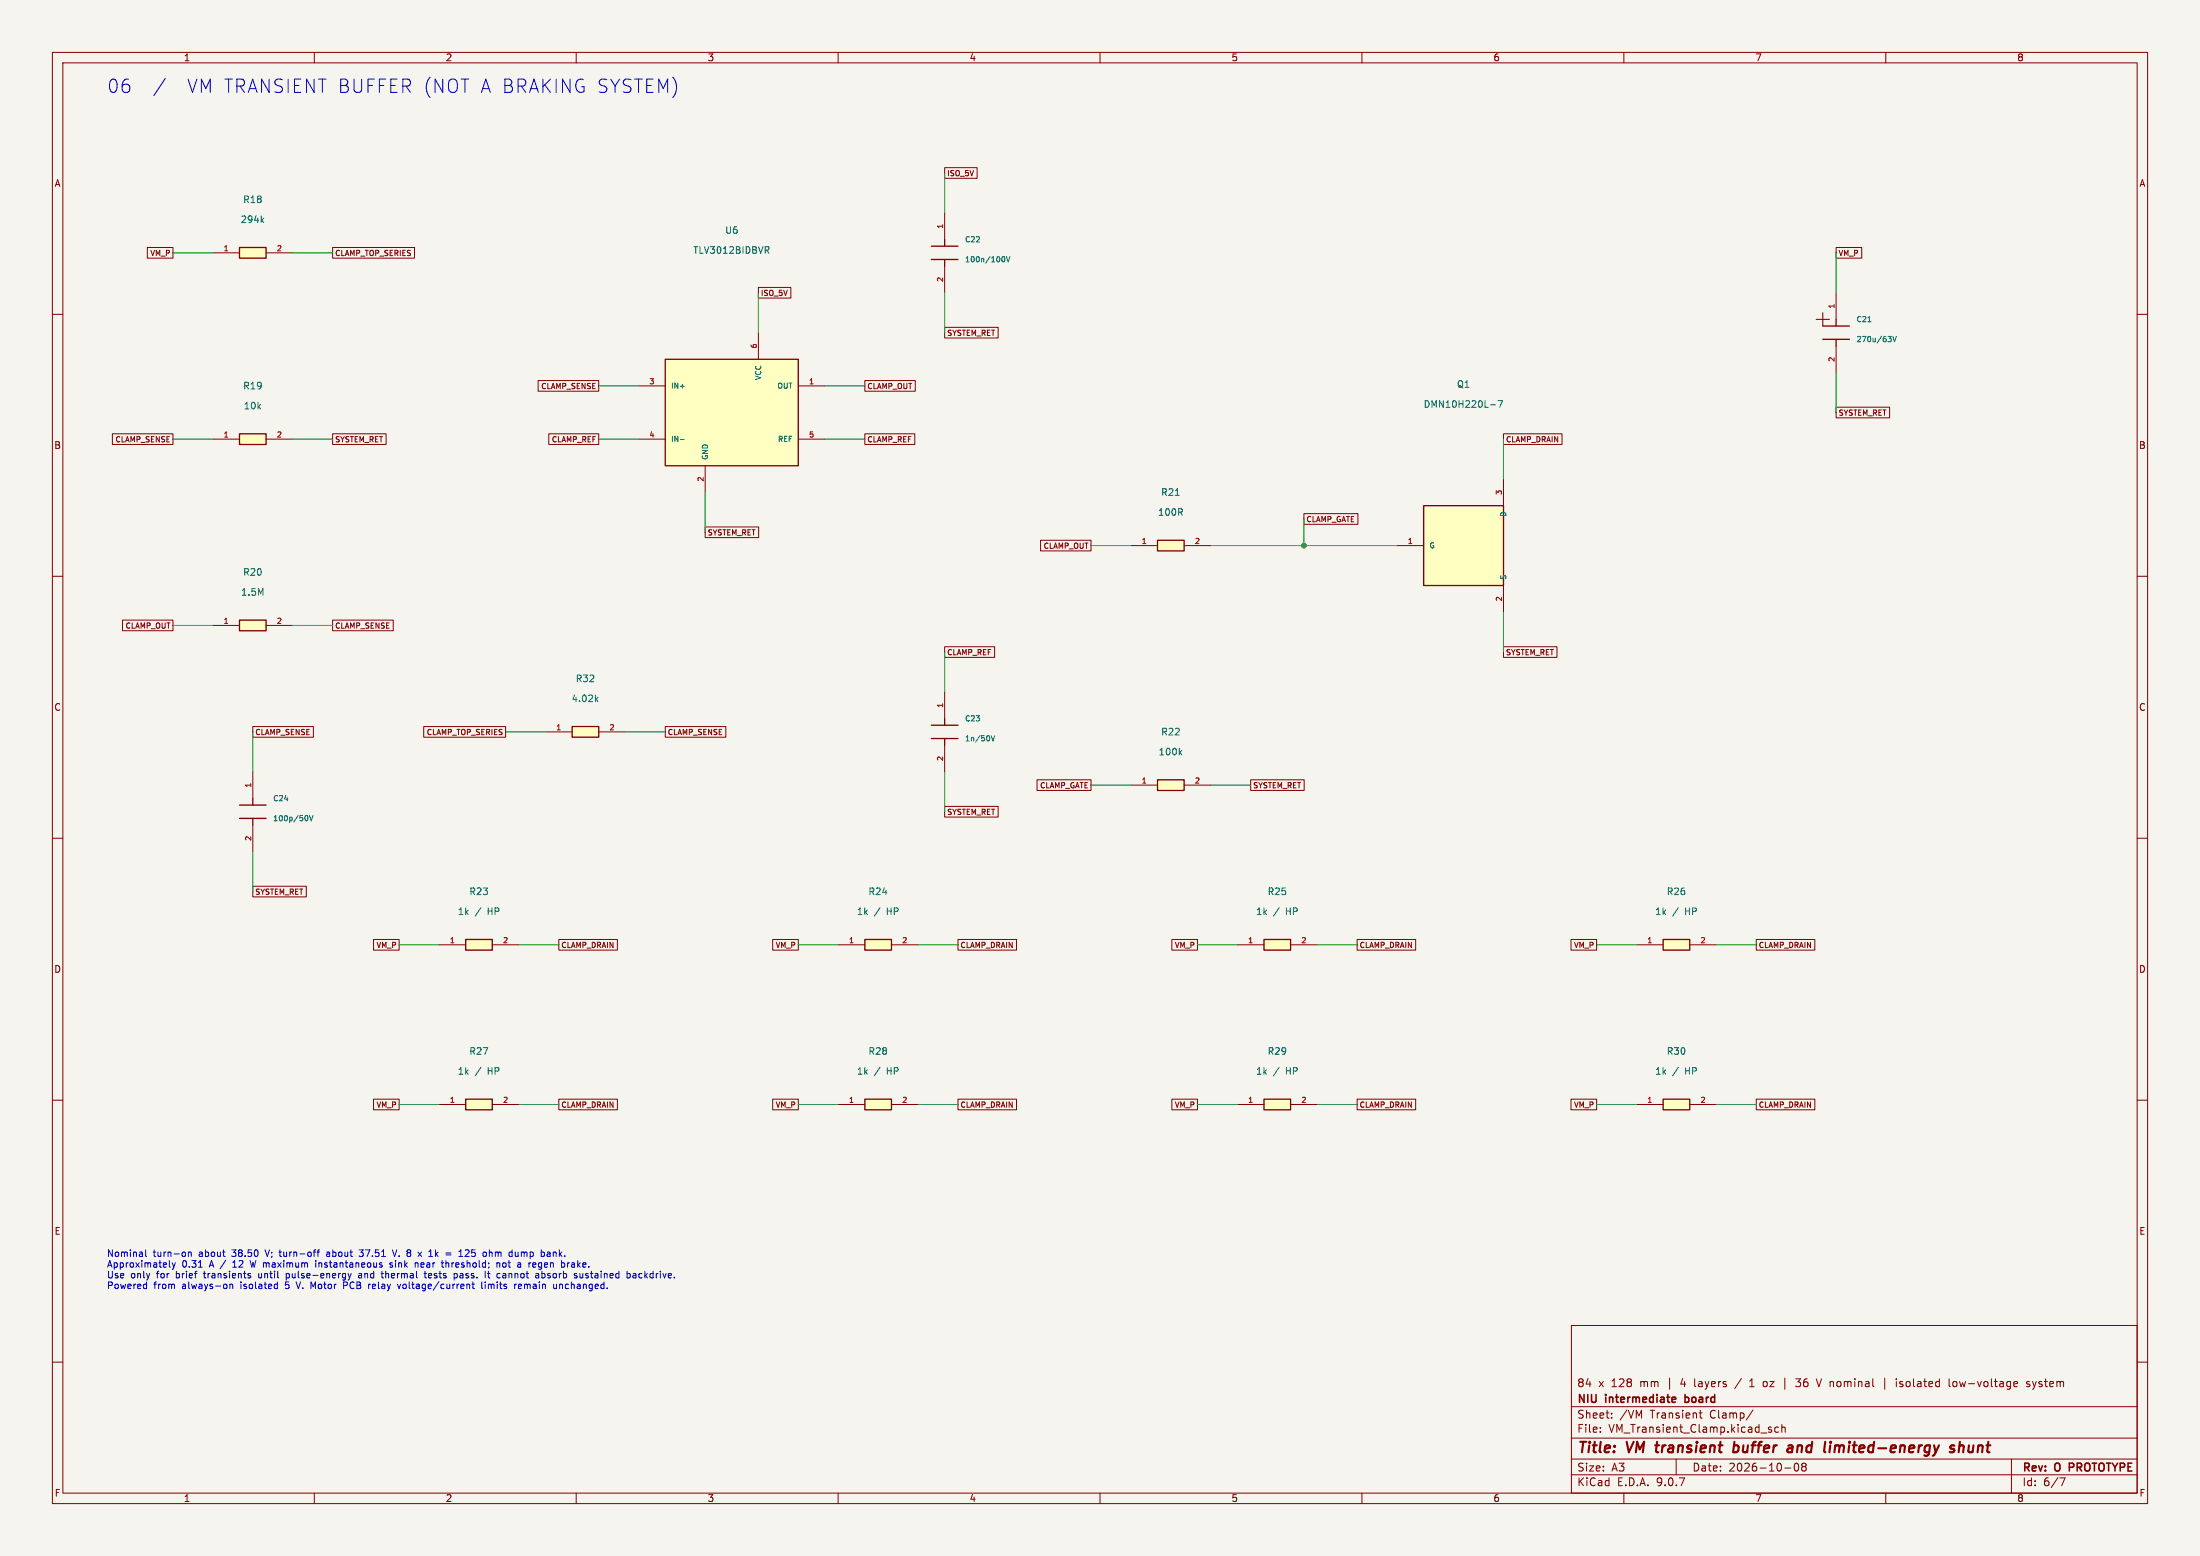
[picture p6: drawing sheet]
(kicad_sch (version 20250114) (generator "eeschema") (paper "A3") (title_block (title "VM transient buffer and limited-energy shunt") (date "2026-10-08") (rev "O PROTOTYPE") (company "NIU intermediate board") (comment 1 "84 x 128 mm | 4 layers / 1 oz | 36 V nominal | isolated low-voltage system")) (lib_symbols (symbol "NIU:C" (pin_names (offset 1.016)) (in_bom yes) (on_board yes) (property "Reference" "X" (at 0 5.08 0) (effects (font (size 1.27 1.27)))) (property "Value" "C" (at 0 -5.08 0) (effects (font (size 1.27 1.27)))) (symbol "C_0_1" (polyline (pts (xy -2.54 1.27) (xy 2.54 1.27)) (stroke (width 0.254) (type default)) (fill (type none))) (polyline (pts (xy -2.54 -1.27) (xy 2.54 -1.27)) (stroke (width 0.254) (type default)) (fill (type none))) (polyline (pts (xy 0 2.54) (xy 0 1.27)) (stroke (width 0.254) (type default)) (fill (type none))) (polyline (pts (xy 0 -1.27) (xy 0 -2.54)) (stroke (width 0.254) (type default)) (fill (type none)))) (symbol "C_1_1" (pin passive line (at 0 7.62 270) (length 5.08) (name "~" (effects (font (size 1.0 1.0)))) (number "1" (effects (font (size 1.0 1.0))))) (pin passive line (at 0 -7.62 90) (length 5.08) (name "~" (effects (font (size 1.0 1.0)))) (number "2" (effects (font (size 1.0 1.0))))))) (symbol "NIU:CLAMP" (pin_names (offset 1.016)) (in_bom yes) (on_board yes) (property "Reference" "X" (at 0 5.08 0) (effects (font (size 1.27 1.27)))) (property "Value" "CLAMP" (at 0 -5.08 0) (effects (font (size 1.27 1.27)))) (symbol "CLAMP_0_1" (rectangle (start -12.7 10.16) (end 12.7 -10.16) (stroke (width 0.254) (type default)) (fill (type background)))) (symbol "CLAMP_1_1" (pin output line (at 17.78 5.08 180) (length 5.08) (name "OUT" (effects (font (size 1.0 1.0)))) (number "1" (effects (font (size 1.0 1.0))))) (pin power_in line (at -5.08 -15.24 90) (length 5.08) (name "GND" (effects (font (size 1.0 1.0)))) (number "2" (effects (font (size 1.0 1.0))))) (pin input line (at -17.78 5.08 0) (length 5.08) (name "IN+" (effects (font (size 1.0 1.0)))) (number "3" (effects (font (size 1.0 1.0))))) (pin input line (at -17.78 -5.08 0) (length 5.08) (name "IN-" (effects (font (size 1.0 1.0)))) (number "4" (effects (font (size 1.0 1.0))))) (pin output line (at 17.78 -5.08 180) (length 5.08) (name "REF" (effects (font (size 1.0 1.0)))) (number "5" (effects (font (size 1.0 1.0))))) (pin power_in line (at 5.08 15.24 270) (length 5.08) (name "VCC" (effects (font (size 1.0 1.0)))) (number "6" (effects (font (size 1.0 1.0))))))) (symbol "NIU:FLAG" (power) (pin_names (offset 1.016)) (in_bom yes) (on_board yes) (property "Reference" "X" (at 0 5.08 0) (effects (font (size 1.27 1.27)))) (property "Value" "FLAG" (at 0 -5.08 0) (effects (font (size 1.27 1.27)))) (symbol "FLAG_0_1" (polyline (pts (xy 0 0) (xy 0 2.54) (xy -2.54 3.81) (xy 0 5.08) (xy 2.54 3.81) (xy 0 2.54)) (stroke (width 0.254) (type default)) (fill (type none)))) (symbol "FLAG_1_1" (pin power_out line (at 0 0 90) (length 0) (name "pwr" (effects (font (size 1.0 1.0)))) (number "1" (effects (font (size 1.0 1.0))))))) (symbol "NIU:NMOS" (pin_names (offset 1.016)) (in_bom yes) (on_board yes) (property "Reference" "X" (at 0 5.08 0) (effects (font (size 1.27 1.27)))) (property "Value" "NMOS" (at 0 -5.08 0) (effects (font (size 1.27 1.27)))) (symbol "NMOS_0_1" (rectangle (start -7.62 7.62) (end 7.62 -7.62) (stroke (width 0.254) (type default)) (fill (type background)))) (symbol "NMOS_1_1" (pin input line (at -12.7 0 0) (length 5.08) (name "G" (effects (font (size 1.0 1.0)))) (number "1" (effects (font (size 1.0 1.0))))) (pin passive line (at 7.62 -12.7 90) (length 5.08) (name "S" (effects (font (size 1.0 1.0)))) (number "2" (effects (font (size 1.0 1.0))))) (pin passive line (at 7.62 12.7 270) (length 5.08) (name "D" (effects (font (size 1.0 1.0)))) (number "3" (effects (font (size 1.0 1.0))))))) (symbol "NIU:R" (pin_names (offset 1.016)) (in_bom yes) (on_board yes) (property "Reference" "X" (at 0 5.08 0) (effects (font (size 1.27 1.27)))) (property "Value" "R" (at 0 -5.08 0) (effects (font (size 1.27 1.27)))) (symbol "R_0_1" (rectangle (start -2.54 1.016) (end 2.54 -1.016) (stroke (width 0.254) (type default)) (fill (type background)))) (symbol "R_1_1" (pin passive line (at -7.62 0 0) (length 5.08) (name "~" (effects (font (size 1.0 1.0)))) (number "1" (effects (font (size 1.0 1.0))))) (pin passive line (at 7.62 0 180) (length 5.08) (name "~" (effects (font (size 1.0 1.0)))) (number "2" (effects (font (size 1.0 1.0))))))) (symbol "NIU:CP" (pin_names (offset 1.016)) (in_bom yes) (on_board yes) (property "Reference" "X" (at 0 5.08 0) (effects (font (size 1.27 1.27)))) (property "Value" "C" (at 0 -5.08 0) (effects (font (size 1.27 1.27)))) (symbol "CP_0_1" (polyline (pts (xy -2.54 1.27) (xy 2.54 1.27)) (stroke (width 0.254) (type default)) (fill (type none))) (polyline (pts (xy -2.54 -1.27) (xy 2.54 -1.27)) (stroke (width 0.254) (type default)) (fill (type none))) (polyline (pts (xy 0 2.54) (xy 0 1.27)) (stroke (width 0.254) (type default)) (fill (type none))) (polyline (pts (xy 0 -1.27) (xy 0 -2.54)) (stroke (width 0.254) (type default)) (fill (type none))) (polyline (pts (xy -3.81 2.54) (xy -1.27 2.54)) (stroke (width .2032) (type default)) (fill (type none))) (polyline (pts (xy -2.54 1.27) (xy -2.54 3.81)) (stroke (width .2032) (type default)) (fill (type none)))) (symbol "CP_1_1" (pin passive line (at 0 7.62 270) (length 5.08) (name "~" (effects (font (size 1.0 1.0)))) (number "1" (effects (font (size 1.0 1.0))))) (pin passive line (at 0 -7.62 90) (length 5.08) (name "~" (effects (font (size 1.0 1.0)))) (number "2" (effects (font (size 1.0 1.0)))))))) (text "06  /  VM TRANSIENT BUFFER (NOT A BRAKING SYSTEM)" (at 20.32 15.24 0) (effects (font (size 2.54 2.54)) (justify left top))) (symbol (lib_id "NIU:CLAMP") (at 139.7 78.74 0) (unit 1) (in_bom yes) (on_board yes) (dnp no) (property "Reference" "U6" (at 139.7 43.96 0) (effects (font (size 1.27 1.27)))) (property "Value" "TLV3012BIDBVR" (at 139.7 47.77 0) (effects (font (size 1.27 1.27)))) (property "Footprint" "NIU:SOT-23-6" (at 139.7 78.74 0) (effects (font (size 1.27 1.27)) (hide yes))) (property "Datasheet" "" (at 139.7 78.74 0) (effects (font (size 1.27 1.27)) (hide yes))) (property "MPN" "TLV3012BIDBVR" (at 139.7 78.74 0) (effects (font (size 1.27 1.27)) (hide yes))) (property "Rating" "1.242V ref; push-pull; POR low" (at 139.7 78.74 0) (effects (font (size 1.27 1.27)) (hide yes))) (property "Notes" "Powered from existing isolated 5V." (at 139.7 78.74 0) (effects (font (size 1.27 1.27)) (hide yes))) (pin "1") (pin "2") (pin "3") (pin "4") (pin "5") (pin "6") (property "Manufacturer" "Texas Instruments" (at 139.7 78.74 0) (effects (font (size 1.27 1.27)) (hide yes))) (property "Mouser" "595-TLV3012BIDBVR" (at 139.7 78.74 0) (effects (font (size 1.27 1.27)) (hide yes)))) (global_label "CLAMP_OUT" (shape passive) (at 165.1 73.66 0) (effects (font (size 1.016 1.016)) (justify left))) (global_label "SYSTEM_RET" (shape passive) (at 134.62 101.6 0) (effects (font (size 1.016 1.016)) (justify left))) (global_label "CLAMP_SENSE" (shape passive) (at 114.3 73.66 180) (effects (font (size 1.016 1.016)) (justify right))) (global_label "CLAMP_REF" (shape passive) (at 114.3 83.82 180) (effects (font (size 1.016 1.016)) (justify right))) (global_label "CLAMP_REF" (shape passive) (at 165.1 83.82 0) (effects (font (size 1.016 1.016)) (justify left))) (global_label "ISO_5V" (shape passive) (at 144.78 55.88 0) (effects (font (size 1.016 1.016)) (justify left))) (symbol (lib_id "NIU:NMOS") (at 279.4 104.14 0) (unit 1) (in_bom yes) (on_board yes) (dnp no) (property "Reference" "Q1" (at 279.4 73.36 0) (effects (font (size 1.27 1.27)))) (property "Value" "DMN10H220L-7" (at 279.4 77.17 0) (effects (font (size 1.27 1.27)))) (property "Footprint" "NIU:SOT-23" (at 279.4 104.14 0) (effects (font (size 1.27 1.27)) (hide yes))) (property "Datasheet" "" (at 279.4 104.14 0) (effects (font (size 1.27 1.27)) (hide yes))) (property "MPN" "DMN10H220L-7" (at 279.4 104.14 0) (effects (font (size 1.27 1.27)) (hide yes))) (property "Rating" "100V; Rds max 0.25ohm at 4.5V" (at 279.4 104.14 0) (effects (font (size 1.27 1.27)) (hide yes))) (property "Notes" "Switched shunt; not linear mode." (at 279.4 104.14 0) (effects (font (size 1.27 1.27)) (hide yes))) (pin "1") (pin "2") (pin "3") (property "Manufacturer" "Diodes Incorporated" (at 279.4 104.14 0) (effects (font (size 1.27 1.27)) (hide yes))) (property "Mouser" "621-DMN10H220L-7" (at 279.4 104.14 0) (effects (font (size 1.27 1.27)) (hide yes)))) (global_label "SYSTEM_RET" (shape passive) (at 287.02 124.46 0) (effects (font (size 1.016 1.016)) (justify left))) (global_label "CLAMP_DRAIN" (shape passive) (at 287.02 83.82 0) (effects (font (size 1.016 1.016)) (justify left))) (symbol (lib_id "NIU:R") (at 48.26 48.26 0) (unit 1) (in_bom yes) (on_board yes) (dnp no) (property "Reference" "R18" (at 48.26 38.099999999999994 0) (effects (font (size 1.27 1.27)))) (property "Value" "294k" (at 48.26 41.91 0) (effects (font (size 1.27 1.27)))) (property "Footprint" "NIU:R_0603_1608Metric" (at 48.26 48.26 0) (effects (font (size 1.27 1.27)) (hide yes))) (property "Datasheet" "" (at 48.26 48.26 0) (effects (font (size 1.27 1.27)) (hide yes))) (property "MPN" "TNPW0603294KBEEN" (at 48.26 48.26 0) (effects (font (size 1.27 1.27)) (hide yes))) (property "Rating" "0.1%, 25 ppm/K, 0603" (at 48.26 48.26 0) (effects (font (size 1.27 1.27)) (hide yes))) (property "Notes" "Use 294k + new 4.02k R32 = 298.02k. Replaces unavailable 298k; ideal clamp threshold changes about +2.5 mV. Prefer BEEN stock; BEEA is a packaging alternate." (at 48.26 48.26 0) (effects (font (size 1.27 1.27)) (hide yes))) (pin "1") (pin "2") (property "Manufacturer" "Vishay" (at 48.26 48.26 0) (effects (font (size 1.27 1.27)) (hide yes))) (property "Mouser" "71-TNPW0603294KBEEN" (at 48.26 48.26 0) (effects (font (size 1.27 1.27)) (hide yes)))) (global_label "VM_P" (shape passive) (at 33.02 48.26 180) (effects (font (size 1.016 1.016)) (justify right))) (global_label "CLAMP_TOP_SERIES" (shape passive) (at 63.5 48.26 0) (effects (font (size 1.016 1.016)) (justify left))) (symbol (lib_id "NIU:R") (at 48.26 83.82 0) (unit 1) (in_bom yes) (on_board yes) (dnp no) (property "Reference" "R19" (at 48.26 73.66 0) (effects (font (size 1.27 1.27)))) (property "Value" "10k" (at 48.26 77.47 0) (effects (font (size 1.27 1.27)))) (property "Footprint" "NIU:R_0603_1608Metric" (at 48.26 83.82 0) (effects (font (size 1.27 1.27)) (hide yes))) (property "Datasheet" "" (at 48.26 83.82 0) (effects (font (size 1.27 1.27)) (hide yes))) (property "MPN" "RT0603BRD0710KL" (at 48.26 83.82 0) (effects (font (size 1.27 1.27)) (hide yes))) (property "Rating" "0.1% R18-R20; 1% others" (at 48.26 83.82 0) (effects (font (size 1.27 1.27)) (hide yes))) (property "Notes" "" (at 48.26 83.82 0) (effects (font (size 1.27 1.27)) (hide yes))) (pin "1") (pin "2") (property "Manufacturer" "YAGEO" (at 48.26 83.82 0) (effects (font (size 1.27 1.27)) (hide yes))) (property "Mouser" "603-RT0603BRD0710KL" (at 48.26 83.82 0) (effects (font (size 1.27 1.27)) (hide yes)))) (global_label "CLAMP_SENSE" (shape passive) (at 33.02 83.82 180) (effects (font (size 1.016 1.016)) (justify right))) (global_label "SYSTEM_RET" (shape passive) (at 63.5 83.82 0) (effects (font (size 1.016 1.016)) (justify left))) (symbol (lib_id "NIU:R") (at 48.26 119.38 0) (unit 1) (in_bom yes) (on_board yes) (dnp no) (property "Reference" "R20" (at 48.26 109.22 0) (effects (font (size 1.27 1.27)))) (property "Value" "1.5M" (at 48.26 113.03 0) (effects (font (size 1.27 1.27)))) (property "Footprint" "NIU:R_0603_1608Metric" (at 48.26 119.38 0) (effects (font (size 1.27 1.27)) (hide yes))) (property "Datasheet" "" (at 48.26 119.38 0) (effects (font (size 1.27 1.27)) (hide yes))) (property "MPN" "MCT0603MD1504BP500" (at 48.26 119.38 0) (effects (font (size 1.27 1.27)) (hide yes))) (property "Rating" "0.1%, 25 ppm/K, 0603" (at 48.26 119.38 0) (effects (font (size 1.27 1.27)) (hide yes))) (property "Notes" "" (at 48.26 119.38 0) (effects (font (size 1.27 1.27)) (hide yes))) (pin "1") (pin "2") (property "Manufacturer" "Vishay / Beyschlag" (at 48.26 119.38 0) (effects (font (size 1.27 1.27)) (hide yes))) (property "Mouser" "594-MCT0603MD1504BP5" (at 48.26 119.38 0) (effects (font (size 1.27 1.27)) (hide yes)))) (global_label "CLAMP_OUT" (shape passive) (at 33.02 119.38 180) (effects (font (size 1.016 1.016)) (justify right))) (global_label "CLAMP_SENSE" (shape passive) (at 63.5 119.38 0) (effects (font (size 1.016 1.016)) (justify left))) (symbol (lib_id "NIU:R") (at 223.52 104.14 0) (unit 1) (in_bom yes) (on_board yes) (dnp no) (property "Reference" "R21" (at 223.52 93.98 0) (effects (font (size 1.27 1.27)))) (property "Value" "100R" (at 223.52 97.79 0) (effects (font (size 1.27 1.27)))) (property "Footprint" "NIU:R_0603_1608Metric" (at 223.52 104.14 0) (effects (font (size 1.27 1.27)) (hide yes))) (property "Datasheet" "" (at 223.52 104.14 0) (effects (font (size 1.27 1.27)) (hide yes))) (property "MPN" "RC0603FR-07100RL" (at 223.52 104.14 0) (effects (font (size 1.27 1.27)) (hide yes))) (property "Rating" "0.1% R18-R20; 1% others" (at 223.52 104.14 0) (effects (font (size 1.27 1.27)) (hide yes))) (property "Notes" "" (at 223.52 104.14 0) (effects (font (size 1.27 1.27)) (hide yes))) (pin "1") (pin "2") (property "Manufacturer" "YAGEO" (at 223.52 104.14 0) (effects (font (size 1.27 1.27)) (hide yes))) (property "Mouser" "603-RC0603FR-07100RL" (at 223.52 104.14 0) (effects (font (size 1.27 1.27)) (hide yes)))) (global_label "CLAMP_OUT" (shape passive) (at 208.28 104.14 180) (effects (font (size 1.016 1.016)) (justify right))) (symbol (lib_id "NIU:R") (at 223.52 149.86 0) (unit 1) (in_bom yes) (on_board yes) (dnp no) (property "Reference" "R22" (at 223.52 139.70000000000002 0) (effects (font (size 1.27 1.27)))) (property "Value" "100k" (at 223.52 143.51000000000002 0) (effects (font (size 1.27 1.27)))) (property "Footprint" "NIU:R_0603_1608Metric" (at 223.52 149.86 0) (effects (font (size 1.27 1.27)) (hide yes))) (property "Datasheet" "" (at 223.52 149.86 0) (effects (font (size 1.27 1.27)) (hide yes))) (property "MPN" "RC0603FR-07100KL" (at 223.52 149.86 0) (effects (font (size 1.27 1.27)) (hide yes))) (property "Rating" "0.1% R18-R20; 1% others" (at 223.52 149.86 0) (effects (font (size 1.27 1.27)) (hide yes))) (property "Notes" "" (at 223.52 149.86 0) (effects (font (size 1.27 1.27)) (hide yes))) (pin "1") (pin "2") (property "Manufacturer" "YAGEO" (at 223.52 149.86 0) (effects (font (size 1.27 1.27)) (hide yes))) (property "Mouser" "603-RC0603FR-07100KL" (at 223.52 149.86 0) (effects (font (size 1.27 1.27)) (hide yes)))) (global_label "CLAMP_GATE" (shape passive) (at 208.28 149.86 180) (effects (font (size 1.016 1.016)) (justify right))) (global_label "SYSTEM_RET" (shape passive) (at 238.76 149.86 0) (effects (font (size 1.016 1.016)) (justify left))) (symbol (lib_id "NIU:R") (at 91.44 180.34 0) (unit 1) (in_bom yes) (on_board yes) (dnp no) (property "Reference" "R23" (at 91.44 170.18 0) (effects (font (size 1.27 1.27)))) (property "Value" "1k / HP" (at 91.44 173.99 0) (effects (font (size 1.27 1.27)))) (property "Footprint" "NIU:R_2512_6332Metric" (at 91.44 180.34 0) (effects (font (size 1.27 1.27)) (hide yes))) (property "Datasheet" "" (at 91.44 180.34 0) (effects (font (size 1.27 1.27)) (hide yes))) (property "MPN" "CRCW25121K00FKEGHP" (at 91.44 180.34 0) (effects (font (size 1.27 1.27)) (hide yes))) (property "Rating" "1.5W at70C / 2W terminal <=105C" (at 91.44 180.34 0) (effects (font (size 1.27 1.27)) (hide yes))) (property "Notes" "Eight parallel; ~12W bank at38.5V, brief transients only until thermal validation." (at 91.44 180.34 0) (effects (font (size 1.27 1.27)) (hide yes))) (pin "1") (pin "2") (property "Manufacturer" "Vishay" (at 91.44 180.34 0) (effects (font (size 1.27 1.27)) (hide yes))) (property "Mouser" "71-CRCW25121K00FKEGH" (at 91.44 180.34 0) (effects (font (size 1.27 1.27)) (hide yes)))) (global_label "VM_P" (shape passive) (at 76.2 180.34 180) (effects (font (size 1.016 1.016)) (justify right))) (global_label "CLAMP_DRAIN" (shape passive) (at 106.68 180.34 0) (effects (font (size 1.016 1.016)) (justify left))) (symbol (lib_id "NIU:R") (at 167.64 180.34 0) (unit 1) (in_bom yes) (on_board yes) (dnp no) (property "Reference" "R24" (at 167.64 170.18 0) (effects (font (size 1.27 1.27)))) (property "Value" "1k / HP" (at 167.64 173.99 0) (effects (font (size 1.27 1.27)))) (property "Footprint" "NIU:R_2512_6332Metric" (at 167.64 180.34 0) (effects (font (size 1.27 1.27)) (hide yes))) (property "Datasheet" "" (at 167.64 180.34 0) (effects (font (size 1.27 1.27)) (hide yes))) (property "MPN" "CRCW25121K00FKEGHP" (at 167.64 180.34 0) (effects (font (size 1.27 1.27)) (hide yes))) (property "Rating" "1.5W at70C / 2W terminal <=105C" (at 167.64 180.34 0) (effects (font (size 1.27 1.27)) (hide yes))) (property "Notes" "Eight parallel; ~12W bank at38.5V, brief transients only until thermal validation." (at 167.64 180.34 0) (effects (font (size 1.27 1.27)) (hide yes))) (pin "1") (pin "2") (property "Manufacturer" "Vishay" (at 167.64 180.34 0) (effects (font (size 1.27 1.27)) (hide yes))) (property "Mouser" "71-CRCW25121K00FKEGH" (at 167.64 180.34 0) (effects (font (size 1.27 1.27)) (hide yes)))) (global_label "VM_P" (shape passive) (at 152.4 180.34 180) (effects (font (size 1.016 1.016)) (justify right))) (global_label "CLAMP_DRAIN" (shape passive) (at 182.88 180.34 0) (effects (font (size 1.016 1.016)) (justify left))) (symbol (lib_id "NIU:R") (at 243.84 180.34 0) (unit 1) (in_bom yes) (on_board yes) (dnp no) (property "Reference" "R25" (at 243.84 170.18 0) (effects (font (size 1.27 1.27)))) (property "Value" "1k / HP" (at 243.84 173.99 0) (effects (font (size 1.27 1.27)))) (property "Footprint" "NIU:R_2512_6332Metric" (at 243.84 180.34 0) (effects (font (size 1.27 1.27)) (hide yes))) (property "Datasheet" "" (at 243.84 180.34 0) (effects (font (size 1.27 1.27)) (hide yes))) (property "MPN" "CRCW25121K00FKEGHP" (at 243.84 180.34 0) (effects (font (size 1.27 1.27)) (hide yes))) (property "Rating" "1.5W at70C / 2W terminal <=105C" (at 243.84 180.34 0) (effects (font (size 1.27 1.27)) (hide yes))) (property "Notes" "Eight parallel; ~12W bank at38.5V, brief transients only until thermal validation." (at 243.84 180.34 0) (effects (font (size 1.27 1.27)) (hide yes))) (pin "1") (pin "2") (property "Manufacturer" "Vishay" (at 243.84 180.34 0) (effects (font (size 1.27 1.27)) (hide yes))) (property "Mouser" "71-CRCW25121K00FKEGH" (at 243.84 180.34 0) (effects (font (size 1.27 1.27)) (hide yes)))) (global_label "VM_P" (shape passive) (at 228.6 180.34 180) (effects (font (size 1.016 1.016)) (justify right))) (global_label "CLAMP_DRAIN" (shape passive) (at 259.08 180.34 0) (effects (font (size 1.016 1.016)) (justify left))) (symbol (lib_id "NIU:R") (at 320.04 180.34 0) (unit 1) (in_bom yes) (on_board yes) (dnp no) (property "Reference" "R26" (at 320.04 170.18 0) (effects (font (size 1.27 1.27)))) (property "Value" "1k / HP" (at 320.04 173.99 0) (effects (font (size 1.27 1.27)))) (property "Footprint" "NIU:R_2512_6332Metric" (at 320.04 180.34 0) (effects (font (size 1.27 1.27)) (hide yes))) (property "Datasheet" "" (at 320.04 180.34 0) (effects (font (size 1.27 1.27)) (hide yes))) (property "MPN" "CRCW25121K00FKEGHP" (at 320.04 180.34 0) (effects (font (size 1.27 1.27)) (hide yes))) (property "Rating" "1.5W at70C / 2W terminal <=105C" (at 320.04 180.34 0) (effects (font (size 1.27 1.27)) (hide yes))) (property "Notes" "Eight parallel; ~12W bank at38.5V, brief transients only until thermal validation." (at 320.04 180.34 0) (effects (font (size 1.27 1.27)) (hide yes))) (pin "1") (pin "2") (property "Manufacturer" "Vishay" (at 320.04 180.34 0) (effects (font (size 1.27 1.27)) (hide yes))) (property "Mouser" "71-CRCW25121K00FKEGH" (at 320.04 180.34 0) (effects (font (size 1.27 1.27)) (hide yes)))) (global_label "VM_P" (shape passive) (at 304.8 180.34 180) (effects (font (size 1.016 1.016)) (justify right))) (global_label "CLAMP_DRAIN" (shape passive) (at 335.28 180.34 0) (effects (font (size 1.016 1.016)) (justify left))) (symbol (lib_id "NIU:R") (at 91.44 210.82 0) (unit 1) (in_bom yes) (on_board yes) (dnp no) (property "Reference" "R27" (at 91.44 200.66 0) (effects (font (size 1.27 1.27)))) (property "Value" "1k / HP" (at 91.44 204.47 0) (effects (font (size 1.27 1.27)))) (property "Footprint" "NIU:R_2512_6332Metric" (at 91.44 210.82 0) (effects (font (size 1.27 1.27)) (hide yes))) (property "Datasheet" "" (at 91.44 210.82 0) (effects (font (size 1.27 1.27)) (hide yes))) (property "MPN" "CRCW25121K00FKEGHP" (at 91.44 210.82 0) (effects (font (size 1.27 1.27)) (hide yes))) (property "Rating" "1.5W at70C / 2W terminal <=105C" (at 91.44 210.82 0) (effects (font (size 1.27 1.27)) (hide yes))) (property "Notes" "Eight parallel; ~12W bank at38.5V, brief transients only until thermal validation." (at 91.44 210.82 0) (effects (font (size 1.27 1.27)) (hide yes))) (pin "1") (pin "2") (property "Manufacturer" "Vishay" (at 91.44 210.82 0) (effects (font (size 1.27 1.27)) (hide yes))) (property "Mouser" "71-CRCW25121K00FKEGH" (at 91.44 210.82 0) (effects (font (size 1.27 1.27)) (hide yes)))) (global_label "VM_P" (shape passive) (at 76.2 210.82 180) (effects (font (size 1.016 1.016)) (justify right))) (global_label "CLAMP_DRAIN" (shape passive) (at 106.68 210.82 0) (effects (font (size 1.016 1.016)) (justify left))) (symbol (lib_id "NIU:R") (at 167.64 210.82 0) (unit 1) (in_bom yes) (on_board yes) (dnp no) (property "Reference" "R28" (at 167.64 200.66 0) (effects (font (size 1.27 1.27)))) (property "Value" "1k / HP" (at 167.64 204.47 0) (effects (font (size 1.27 1.27)))) (property "Footprint" "NIU:R_2512_6332Metric" (at 167.64 210.82 0) (effects (font (size 1.27 1.27)) (hide yes))) (property "Datasheet" "" (at 167.64 210.82 0) (effects (font (size 1.27 1.27)) (hide yes))) (property "MPN" "CRCW25121K00FKEGHP" (at 167.64 210.82 0) (effects (font (size 1.27 1.27)) (hide yes))) (property "Rating" "1.5W at70C / 2W terminal <=105C" (at 167.64 210.82 0) (effects (font (size 1.27 1.27)) (hide yes))) (property "Notes" "Eight parallel; ~12W bank at38.5V, brief transients only until thermal validation." (at 167.64 210.82 0) (effects (font (size 1.27 1.27)) (hide yes))) (pin "1") (pin "2") (property "Manufacturer" "Vishay" (at 167.64 210.82 0) (effects (font (size 1.27 1.27)) (hide yes))) (property "Mouser" "71-CRCW25121K00FKEGH" (at 167.64 210.82 0) (effects (font (size 1.27 1.27)) (hide yes)))) (global_label "VM_P" (shape passive) (at 152.4 210.82 180) (effects (font (size 1.016 1.016)) (justify right))) (global_label "CLAMP_DRAIN" (shape passive) (at 182.88 210.82 0) (effects (font (size 1.016 1.016)) (justify left))) (symbol (lib_id "NIU:R") (at 243.84 210.82 0) (unit 1) (in_bom yes) (on_board yes) (dnp no) (property "Reference" "R29" (at 243.84 200.66 0) (effects (font (size 1.27 1.27)))) (property "Value" "1k / HP" (at 243.84 204.47 0) (effects (font (size 1.27 1.27)))) (property "Footprint" "NIU:R_2512_6332Metric" (at 243.84 210.82 0) (effects (font (size 1.27 1.27)) (hide yes))) (property "Datasheet" "" (at 243.84 210.82 0) (effects (font (size 1.27 1.27)) (hide yes))) (property "MPN" "CRCW25121K00FKEGHP" (at 243.84 210.82 0) (effects (font (size 1.27 1.27)) (hide yes))) (property "Rating" "1.5W at70C / 2W terminal <=105C" (at 243.84 210.82 0) (effects (font (size 1.27 1.27)) (hide yes))) (property "Notes" "Eight parallel; ~12W bank at38.5V, brief transients only until thermal validation." (at 243.84 210.82 0) (effects (font (size 1.27 1.27)) (hide yes))) (pin "1") (pin "2") (property "Manufacturer" "Vishay" (at 243.84 210.82 0) (effects (font (size 1.27 1.27)) (hide yes))) (property "Mouser" "71-CRCW25121K00FKEGH" (at 243.84 210.82 0) (effects (font (size 1.27 1.27)) (hide yes)))) (global_label "VM_P" (shape passive) (at 228.6 210.82 180) (effects (font (size 1.016 1.016)) (justify right))) (global_label "CLAMP_DRAIN" (shape passive) (at 259.08 210.82 0) (effects (font (size 1.016 1.016)) (justify left))) (symbol (lib_id "NIU:R") (at 320.04 210.82 0) (unit 1) (in_bom yes) (on_board yes) (dnp no) (property "Reference" "R30" (at 320.04 200.66 0) (effects (font (size 1.27 1.27)))) (property "Value" "1k / HP" (at 320.04 204.47 0) (effects (font (size 1.27 1.27)))) (property "Footprint" "NIU:R_2512_6332Metric" (at 320.04 210.82 0) (effects (font (size 1.27 1.27)) (hide yes))) (property "Datasheet" "" (at 320.04 210.82 0) (effects (font (size 1.27 1.27)) (hide yes))) (property "MPN" "CRCW25121K00FKEGHP" (at 320.04 210.82 0) (effects (font (size 1.27 1.27)) (hide yes))) (property "Rating" "1.5W at70C / 2W terminal <=105C" (at 320.04 210.82 0) (effects (font (size 1.27 1.27)) (hide yes))) (property "Notes" "Eight parallel; ~12W bank at38.5V, brief transients only until thermal validation." (at 320.04 210.82 0) (effects (font (size 1.27 1.27)) (hide yes))) (pin "1") (pin "2") (property "Manufacturer" "Vishay" (at 320.04 210.82 0) (effects (font (size 1.27 1.27)) (hide yes))) (property "Mouser" "71-CRCW25121K00FKEGH" (at 320.04 210.82 0) (effects (font (size 1.27 1.27)) (hide yes)))) (global_label "VM_P" (shape passive) (at 304.8 210.82 180) (effects (font (size 1.016 1.016)) (justify right))) (global_label "CLAMP_DRAIN" (shape passive) (at 335.28 210.82 0) (effects (font (size 1.016 1.016)) (justify left))) (symbol (lib_id "NIU:CP") (at 350.52 63.5 0) (unit 1) (in_bom yes) (on_board yes) (dnp no) (property "Reference" "C21" (at 354.33 60.96 0) (effects (font (size 1.016 1.016)) (justify left))) (property "Value" "270u/63V" (at 354.33 64.77 0) (effects (font (size 1.016 1.016)) (justify left))) (property "Footprint" "NIU:CP_Radial_D10.0mm_P5.00mm_H25" (at 350.52 63.5 0) (effects (font (size 1.27 1.27)) (hide yes))) (property "Datasheet" "https://industrial.panasonic.com/ww/products/pt/aluminum-cap-lead/models/EEUFR1J271L" (at 350.52 63.5 0) (effects (font (size 1.27 1.27)) (hide yes))) (property "MPN" "EEU-FR1J271L" (at 350.52 63.5 0) (effects (font (size 1.27 1.27)) (hide yes))) (property "Rating" "20%; D10 x H25 mm; 5 mm pitch; 0.6 mm leads; 1.5 A ripple at 100 kHz / 105 C; 33 mOhm max impedance at 100 kHz / 20 C; 10000 h at 105 C" (at 350.52 63.5 0) (effects (font (size 1.27 1.27)) (hide yes))) (property "Notes" "Replaces cart-backordered EEU-FR1J221L. Same body, pitch, voltage, ripple and impedance ratings; capacitance rises 22.7%. Check buck startup, loop stability and relay inrush during Rev M verification. Not an identical electrical substitute." (at 350.52 63.5 0) (effects (font (size 1.27 1.27)) (hide yes))) (pin "1") (pin "2") (property "Manufacturer" "Panasonic Industry" (at 350.52 63.5 0) (effects (font (size 1.27 1.27)) (hide yes))) (property "Mouser" "667-EEU-FR1J271L" (at 350.52 63.5 0) (effects (font (size 1.27 1.27)) (hide yes)))) (global_label "VM_P" (shape passive) (at 350.52 48.26 0) (effects (font (size 1.016 1.016)) (justify left))) (global_label "SYSTEM_RET" (shape passive) (at 350.52 78.74 0) (effects (font (size 1.016 1.016)) (justify left))) (symbol (lib_id "NIU:C") (at 180.34 48.26 0) (unit 1) (in_bom yes) (on_board yes) (dnp no) (property "Reference" "C22" (at 184.15 45.72 0) (effects (font (size 1.016 1.016)) (justify left))) (property "Value" "100n/100V" (at 184.15 49.53 0) (effects (font (size 1.016 1.016)) (justify left))) (property "Footprint" "NIU:C_0603_1608Metric" (at 180.34 48.26 0) (effects (font (size 1.27 1.27)) (hide yes))) (property "Datasheet" "" (at 180.34 48.26 0) (effects (font (size 1.27 1.27)) (hide yes))) (property "MPN" "GRM188R72A104KA35D" (at 180.34 48.26 0) (effects (font (size 1.27 1.27)) (hide yes))) (property "Rating" "X7R, 10%, 0603" (at 180.34 48.26 0) (effects (font (size 1.27 1.27)) (hide yes))) (property "Notes" "Voltage rating increased from 16 V to 100 V. Same capacitance/package; shares C12 purchasing SKU." (at 180.34 48.26 0) (effects (font (size 1.27 1.27)) (hide yes))) (pin "1") (pin "2") (property "Manufacturer" "Murata" (at 180.34 48.26 0) (effects (font (size 1.27 1.27)) (hide yes))) (property "Mouser" "81-GRM188R72A104KA35" (at 180.34 48.26 0) (effects (font (size 1.27 1.27)) (hide yes)))) (global_label "ISO_5V" (shape passive) (at 180.34 33.02 0) (effects (font (size 1.016 1.016)) (justify left))) (global_label "SYSTEM_RET" (shape passive) (at 180.34 63.5 0) (effects (font (size 1.016 1.016)) (justify left))) (symbol (lib_id "NIU:C") (at 180.34 139.7 0) (unit 1) (in_bom yes) (on_board yes) (dnp no) (property "Reference" "C23" (at 184.15 137.16 0) (effects (font (size 1.016 1.016)) (justify left))) (property "Value" "1n/50V" (at 184.15 140.97 0) (effects (font (size 1.016 1.016)) (justify left))) (property "Footprint" "NIU:C_0603_1608Metric" (at 180.34 139.7 0) (effects (font (size 1.27 1.27)) (hide yes))) (property "Datasheet" "https://search.kemet.com/component-documentation/download/specsheet/C0603C102J5GACTU" (at 180.34 139.7 0) (effects (font (size 1.27 1.27)) (hide yes))) (property "MPN" "C0603C102J5GACTU" (at 180.34 139.7 0) (effects (font (size 1.27 1.27)) (hide yes))) (property "Rating" "C0G, 5%, 0603; 1.6 x 0.8 x 0.8 mm nominal" (at 180.34 139.7 0) (effects (font (size 1.27 1.27)) (hide yes))) (property "Notes" "Replaces cart-backordered GRM1885C1H102JA01D. Same capacitance, tolerance, dielectric, voltage and 0603 package; retain existing pads." (at 180.34 139.7 0) (effects (font (size 1.27 1.27)) (hide yes))) (pin "1") (pin "2") (property "Manufacturer" "KEMET" (at 180.34 139.7 0) (effects (font (size 1.27 1.27)) (hide yes))) (property "Mouser" "80-C0603C102J5G" (at 180.34 139.7 0) (effects (font (size 1.27 1.27)) (hide yes)))) (global_label "CLAMP_REF" (shape passive) (at 180.34 124.46 0) (effects (font (size 1.016 1.016)) (justify left))) (global_label "SYSTEM_RET" (shape passive) (at 180.34 154.94 0) (effects (font (size 1.016 1.016)) (justify left))) (symbol (lib_id "NIU:C") (at 48.26 154.94 0) (unit 1) (in_bom yes) (on_board yes) (dnp no) (property "Reference" "C24" (at 52.07 152.4 0) (effects (font (size 1.016 1.016)) (justify left))) (property "Value" "100p/50V" (at 52.07 156.21 0) (effects (font (size 1.016 1.016)) (justify left))) (property "Footprint" "NIU:C_0603_1608Metric" (at 48.26 154.94 0) (effects (font (size 1.27 1.27)) (hide yes))) (property "Datasheet" "" (at 48.26 154.94 0) (effects (font (size 1.27 1.27)) (hide yes))) (property "MPN" "GRM1885C1H101JA01D" (at 48.26 154.94 0) (effects (font (size 1.27 1.27)) (hide yes))) (property "Rating" "C21 10mm diameter 5mm pitch; others ceramic" (at 48.26 154.94 0) (effects (font (size 1.27 1.27)) (hide yes))) (property "Notes" "" (at 48.26 154.94 0) (effects (font (size 1.27 1.27)) (hide yes))) (pin "1") (pin "2") (property "Manufacturer" "Murata Electronics" (at 48.26 154.94 0) (effects (font (size 1.27 1.27)) (hide yes))) (property "Mouser" "81-GRM39C101J50" (at 48.26 154.94 0) (effects (font (size 1.27 1.27)) (hide yes)))) (global_label "CLAMP_SENSE" (shape passive) (at 48.26 139.7 0) (effects (font (size 1.016 1.016)) (justify left))) (global_label "SYSTEM_RET" (shape passive) (at 48.26 170.18 0) (effects (font (size 1.016 1.016)) (justify left))) (text "Nominal turn-on about 38.50 V; turn-off about 37.51 V. 8 x 1k = 125 ohm dump bank.\nApproximately 0.31 A / 12 W maximum instantaneous sink near threshold; not a regen brake.\nUse only for brief transients until pulse-energy and thermal tests pass. It cannot absorb sustained backdrive.\nPowered from always-on isolated 5 V. Motor PCB relay voltage/current limits remain unchanged." (at 20.32 238.76 0) (effects (font (size 1.27 1.27)) (justify left top))) (wire (pts (xy 33.02 48.26) (xy 40.64 48.26)) (stroke (width 0) (type default))) (wire (pts (xy 33.02 83.82) (xy 40.64 83.82)) (stroke (width 0) (type default))) (wire (pts (xy 33.02 119.38) (xy 40.64 119.38)) (stroke (width 0) (type default))) (wire (pts (xy 48.26 139.7) (xy 48.26 147.32)) (stroke (width 0) (type default))) (wire (pts (xy 48.26 162.56) (xy 48.26 170.18)) (stroke (width 0) (type default))) (wire (pts (xy 55.88 48.26) (xy 63.5 48.26)) (stroke (width 0) (type default))) (wire (pts (xy 55.88 83.82) (xy 63.5 83.82)) (stroke (width 0) (type default))) (wire (pts (xy 55.88 119.38) (xy 63.5 119.38)) (stroke (width 0) (type default))) (wire (pts (xy 76.2 180.34) (xy 83.82 180.34)) (stroke (width 0) (type default))) (wire (pts (xy 76.2 210.82) (xy 83.82 210.82)) (stroke (width 0) (type default))) (wire (pts (xy 99.06 180.34) (xy 106.68 180.34)) (stroke (width 0) (type default))) (wire (pts (xy 99.06 210.82) (xy 106.68 210.82)) (stroke (width 0) (type default))) (wire (pts (xy 114.3 73.66) (xy 121.92 73.66)) (stroke (width 0) (type default))) (wire (pts (xy 114.3 83.82) (xy 121.92 83.82)) (stroke (width 0) (type default))) (wire (pts (xy 134.62 93.98) (xy 134.62 101.6)) (stroke (width 0) (type default))) (wire (pts (xy 144.78 55.88) (xy 144.78 63.5)) (stroke (width 0) (type default))) (wire (pts (xy 152.4 180.34) (xy 160.02 180.34)) (stroke (width 0) (type default))) (wire (pts (xy 152.4 210.82) (xy 160.02 210.82)) (stroke (width 0) (type default))) (wire (pts (xy 157.48 73.66) (xy 165.1 73.66)) (stroke (width 0) (type default))) (wire (pts (xy 157.48 83.82) (xy 165.1 83.82)) (stroke (width 0) (type default))) (wire (pts (xy 175.26 180.34) (xy 182.88 180.34)) (stroke (width 0) (type default))) (wire (pts (xy 175.26 210.82) (xy 182.88 210.82)) (stroke (width 0) (type default))) (wire (pts (xy 180.34 33.02) (xy 180.34 40.64)) (stroke (width 0) (type default))) (wire (pts (xy 180.34 55.88) (xy 180.34 63.5)) (stroke (width 0) (type default))) (wire (pts (xy 180.34 124.46) (xy 180.34 132.08)) (stroke (width 0) (type default))) (wire (pts (xy 180.34 147.32) (xy 180.34 154.94)) (stroke (width 0) (type default))) (wire (pts (xy 208.28 104.14) (xy 215.9 104.14)) (stroke (width 0) (type default))) (wire (pts (xy 208.28 149.86) (xy 215.9 149.86)) (stroke (width 0) (type default))) (wire (pts (xy 228.6 180.34) (xy 236.22 180.34)) (stroke (width 0) (type default))) (wire (pts (xy 228.6 210.82) (xy 236.22 210.82)) (stroke (width 0) (type default))) (wire (pts (xy 231.14 104.14) (xy 238.76 104.14)) (stroke (width 0) (type default))) (wire (pts (xy 231.14 149.86) (xy 238.76 149.86)) (stroke (width 0) (type default))) (wire (pts (xy 251.46 180.34) (xy 259.08 180.34)) (stroke (width 0) (type default))) (wire (pts (xy 251.46 210.82) (xy 259.08 210.82)) (stroke (width 0) (type default))) (wire (pts (xy 259.08 104.14) (xy 266.7 104.14)) (stroke (width 0) (type default))) (wire (pts (xy 287.02 83.82) (xy 287.02 91.44)) (stroke (width 0) (type default))) (wire (pts (xy 287.02 116.84) (xy 287.02 124.46)) (stroke (width 0) (type default))) (wire (pts (xy 304.8 180.34) (xy 312.42 180.34)) (stroke (width 0) (type default))) (wire (pts (xy 304.8 210.82) (xy 312.42 210.82)) (stroke (width 0) (type default))) (wire (pts (xy 327.66 180.34) (xy 335.28 180.34)) (stroke (width 0) (type default))) (wire (pts (xy 327.66 210.82) (xy 335.28 210.82)) (stroke (width 0) (type default))) (wire (pts (xy 350.52 48.26) (xy 350.52 55.88)) (stroke (width 0) (type default))) (wire (pts (xy 350.52 71.12) (xy 350.52 78.74)) (stroke (width 0) (type default))) (symbol (lib_id "NIU:R") (at 111.76 139.7 0) (unit 1) (in_bom yes) (on_board yes) (dnp no) (property "Reference" "R32" (at 111.76 129.54 0) (effects (font (size 1.27 1.27)))) (property "Value" "4.02k" (at 111.76 133.35 0) (effects (font (size 1.27 1.27)))) (property "Footprint" "NIU:R_0603_1608Metric" (at 111.76 139.7 0) (effects (font (size 1.27 1.27)) (hide yes))) (property "Datasheet" "" (at 111.76 139.7 0) (effects (font (size 1.27 1.27)) (hide yes))) (property "MPN" "RT0603BRD074K02L" (at 111.76 139.7 0) (effects (font (size 1.27 1.27)) (hide yes))) (property "Rating" "0.1%, 25 ppm/K, 0603" (at 111.76 139.7 0) (effects (font (size 1.27 1.27)) (hide yes))) (property "Notes" "Fitted in series with R18: 294k + 4.02k = 298.02k; nominal clamp thresholds 38.503 / 37.509 V." (at 111.76 139.7 0) (effects (font (size 1.27 1.27)) (hide yes))) (pin "1") (pin "2") (property "Manufacturer" "YAGEO" (at 111.76 139.7 0) (effects (font (size 1.27 1.27)) (hide yes))) (property "Mouser" "603-RT0603BRD074K02L" (at 111.76 139.7 0) (effects (font (size 1.27 1.27)) (hide yes)))) (global_label "CLAMP_TOP_SERIES" (shape passive) (at 96.52 139.7 180) (effects (font (size 1.016 1.016)) (justify right))) (global_label "CLAMP_SENSE" (shape passive) (at 127.0 139.7 0) (effects (font (size 1.016 1.016)) (justify left))) (wire (pts (xy 96.52 139.7) (xy 104.14 139.7)) (stroke (width 0) (type default))) (wire (pts (xy 119.38 139.7) (xy 127.0 139.7)) (stroke (width 0) (type default))) (wire (pts (xy 238.76 104.14) (xy 248.92 104.14)) (stroke (width 0) (type default))) (wire (pts (xy 248.92 104.14) (xy 259.08 104.14)) (stroke (width 0) (type default))) (wire (pts (xy 248.92 104.14) (xy 248.92 99.06)) (stroke (width 0) (type default))) (junction (at 248.92 104.14) (diameter 0) (color 0 0 0 0)) (global_label "CLAMP_GATE" (shape passive) (at 248.92 99.06 0) (effects (font (size 1.016 1.016)) (justify left))))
